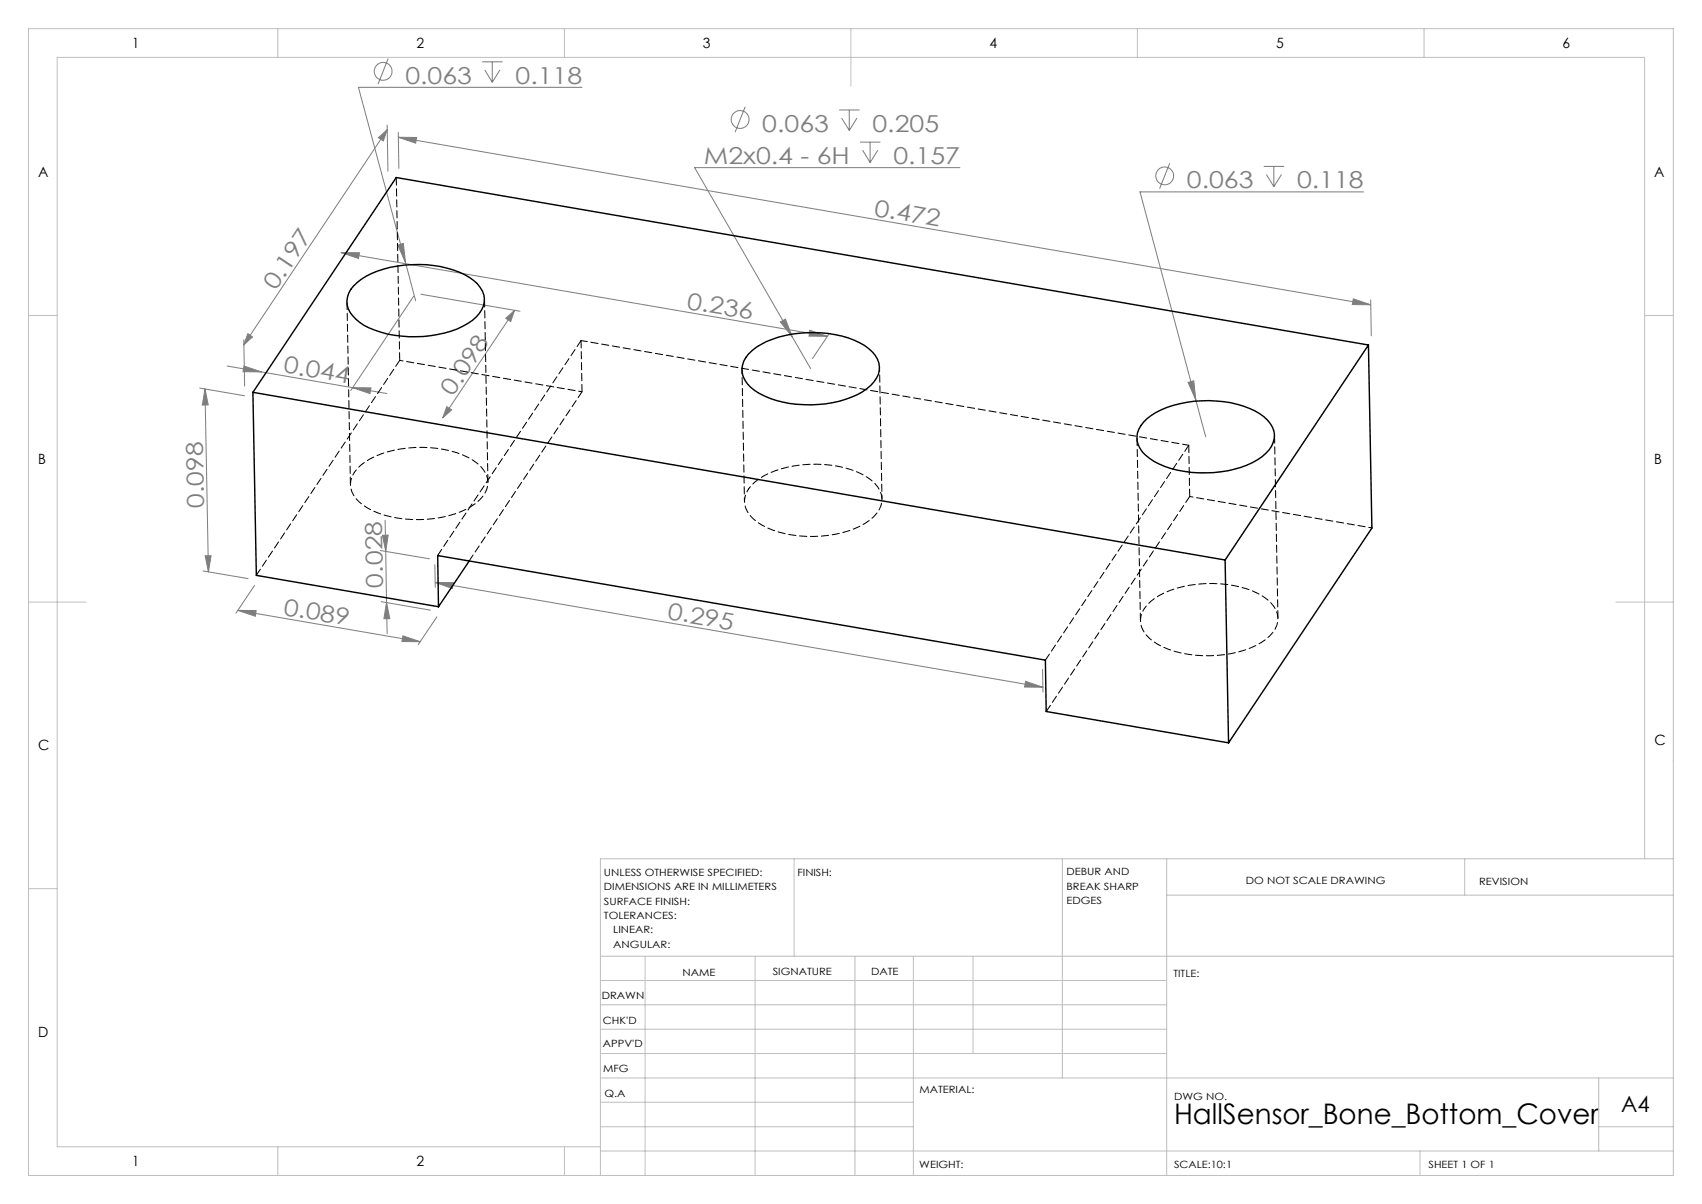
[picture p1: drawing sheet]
<svg xmlns="http://www.w3.org/2000/svg" width="297mm" height="210mm" viewBox="0 0 297 210" stroke-linecap="round" stroke-linejoin="round" font-family="sans-serif">
<g fill="none" stroke="#808080" stroke-width=".18">
<path d="M67.7 10.2l-1.7 4.5M84.1 10.8h3.6M84.6 12.2l1.3 2.1M85.9 10.8v3.5M87.2 12.2l-1.3 2.1M101.6 15.2h-39.1l8.3 30.6M130 18.6l-1.7 4.5M146.4 19.2h3.6M148.2 19.2v3.5M66 24l1.6-1.4-.7 2zM67.6 21.8l.1 8.1M67.6 22.6l-25.1 37.5"/>
<path d="M69.5 23.1l.1 6.3M69.5 23.9l169.7 29.3M69.5 23.9l3.2 .1-.2 1zM146.9 20.6l1.3 2.1M149.5 20.6l-1.3 2.1M150.1 24.8h3.5M150.5 26.2l1.3 2.2M151.8 24.8v3.6M153.2 26.2l-1.4 2.2M167.5 29.2h-46.3l17.1 29.6M204.1 28.5l-1.7 4.4M220.5 29h3.6"/>
<path d="M221 30.4l1.3 2.2M222.3 29v3.6M223.6 30.4l-1.3 2.2M237.9 33.5h-39l11.5 42.7M42.5 59.3l.2 8M43.3 58.2l.8 .6-1.6 1.3zM59.5 44.1l84.9 14.6M59.5 44.1h3.2l-.2 1zM69.4 42.7l1-.2 .4 3.3zM70.8 45.8l1.7 6.6M72.2 51.7l-11 16.4M73.4 51.3l17.3 3"/>
<path d="M88.3 55.5l1.5-1.4-.7 2zM89.8 54.1l-12.5 18.8M136.2 56.2l.9-.5 1.2 3.1zM138.3 58.8l3.2 5.5M141.3 57.6l3.1 1.1-3.2-.1zM144.7 58.2l-2.9 4.3M236.1 52.1l3.1 1.1-3.2-.1zM239.2 52.3l.1 6.3M34.9 67.7l7.8 1.3M35.8 67.8l.6 32M35.8 67.8l.5 2.8-1 .1zM39.7 63.8l5.9 1.1"/>
<path d="M42.6 63.8l3 1.1-3.2-.1zM45.6 64.9l15.9 2.7M61.5 67.6l3.2 .1-.1 .9zM61.5 67.6l6 1M78 70.9l.8 .6-1.5 1.4zM207.3 66.7l1-.3 .4 3.4zM35.4 99.6l7.9 1.3M35.8 96.9h1l-.4 2.9zM66.4 96l8.5 1.5M66.7 93.4l1-.1-.4 2.9zM67.2 90.8l.1 5.4M67.3 96.2l.2 8.9"/>
<path d="M75.9 98.5l.1 3.9M41.5 106.5h3.2l-.1 1zM41.5 106.5l31.8 5.4M44.4 102.1l-3.2 4.9M66.5 104.9l8.6 1.5M67.5 105.1l.1 5.4M67.5 105.1l.5 2.8h-1zM70.3 110.9l3 1h-3.2zM76 101.6h3.1l-.1 1zM76 101.6l106 18.3M76.2 107.6l-3.2 4.8M179 118.8l3 1.1-3.2-.1z"/>
<path d="M181.9 116.8l.1 3.9"/>
<circle cx="66.9" cy="12.4" r="1.55"/>
<circle cx="129.1" cy="20.8" r="1.56"/>
<circle cx="203.2" cy="30.7" r="1.55"/>
</g>
<g fill="none" stroke="#c0c0c0" stroke-width=".18">
<path d="M5 5h287v200h-287zM48.5 5v5M98.5 5v5M148.5 5v10M198.5 5v5M248.5 5v5M5 55h5M287 55h5M5 105h10M282 105h10M5 155h5M138.6 149.8v17"/>
<path d="M185.4 149.8v38.2M203.6 149.8v55.2M203.6 156.1h88.4M255.6 149.8v6.3M287 149.8v-139.8h-277v190h94.8M292 149.8h-187.2v55.2M104.8 166.8h187.2M104.8 179.5h98.8M104.8 175.3h98.8M104.8 171h98.8M112.6 166.8v38.2M131.8 166.8v38.2"/>
<path d="M149.2 166.8v38.2M159.4 166.8v38.2M169.8 166.8v17M104.8 183.8h98.8M104.8 196.5h54.6M104.8 192.3h54.6M104.8 188h187.2M279 196.5h13M279 188v12.8M48.5 200v5M98.5 200v5M104.8 200.8h187.2"/>
<path d="M247.8 200.8v4.2"/>
</g>
<g fill="#808080">
<path d="M236.1 52.1l3.1 1.1-3.2-.1zM69.5 23.9l3.2 .1-.2 1z"/>
<path d="M141.3 57.6l3.1 1.1-3.2-.1zM59.5 44.1h3.2l-.2 1z"/>
<path d="M61.5 67.6l3.2 .1-.1 .9zM42.6 63.8l3 1.1-3.2-.1z"/>
<path d="M69.4 42.7l1.4 3.1-.4-3.3zM136.2 56.2l2.1 2.6-1.2-3.1zM207.3 66.7l1.4 3.1-.4-3.4z"/>
<path d="M43.3 58.2l.8 .6-1.6 1.3zM66 24l1.6-1.4-.7 2z"/>
<path d="M88.3 55.5l1.5-1.4-.7 2zM78 70.9l.8 .6-1.5 1.4z"/>
<path d="M67.5 105.1l.5 2.8h-1zM66.7 93.4l1-.1-.4 2.9z"/>
<path d="M35.8 67.8l.5 2.8-1 .1zM35.8 96.9h1l-.4 2.9z"/>
<path d="M41.5 106.5h3.2l-.1 1zM70.3 110.9l3 1h-3.2zM76 101.6h3.1l-.1 1zM179 118.8l3 1.1-3.2-.1z"/>
</g>
<path d="M61.7 49.9a13.8 13.8 0 0 1 8.9-3.7 18.4 18.4 0 0 1 11.3 2.2 4.3 4.3 0 0 1 2.4 5 6.8 6.8 0 0 1-3.6 3.5 20.5 20.5 0 0 1-17.2-.1 5.9 5.9 0 0 1-2.9-3.6 4 4 0 0 1 1.1-3.3zM44.1 68.4l169.7 29.3M44.1 68.4l.6 32 31.8 5.4M130.6 61.7a13.1 13.1 0 0 1 7.6-3.4 19.4 19.4 0 0 1 12.6 1.9 4.7 4.7 0 0 1 2.6 4.4 5.7 5.7 0 0 1-2.9 3.7 20 20 0 0 1-18 .3 4.6 4.6 0 0 1-2.9-4.9l.2-.7zM199.6 73.6a13.1 13.1 0 0 1 7.6-3.4 19.4 19.4 0 0 1 12.6 1.9 4.7 4.7 0 0 1 2.6 4.4 5.5 5.5 0 0 1-2.9 3.7 20.1 20.1 0 0 1-17.2 .8 6.3 6.3 0 0 1-3.9-4.1 3.7 3.7 0 0 1 1.2-3.3zM238.8 60.2l.6 31.9-25 37.5M238.8 60.2l-25 37.5M238.8 60.2l-169.7-29.2-25 37.4M81.9 97.9l-5.4 7.9M213.8 97.7l.6 31.9M76.5 105.8l-.1-8.9 106 18.2 .2 9 31.8 5.5" fill="none" stroke="#000" stroke-width=".25"/>
<path d="M69.7 62.9l31.9 5.4M61.8 82.4a3.8 3.8 0 0 0 .9 5.2 15.8 15.8 0 0 0 10.5 3 16 16 0 0 0 10.5-3.4 3.9 3.9 0 0 0-.4-6.4 17.2 17.2 0 0 0-12.1-2.7 14.5 14.5 0 0 0-8.9 3.7l-.5 .6M130.6 85.3a3.8 3.8 0 0 0 .9 5.2 15.8 15.8 0 0 0 10.5 3.1 16 16 0 0 0 10.4-3.5 3.9 3.9 0 0 0-.4-6.3 17.2 17.2 0 0 0-12.1-2.7 14.5 14.5 0 0 0-8.8 3.6l-.5 .6M207.6 86.6l31.8 5.5M199.7 106.1a3.8 3.8 0 0 0 .8 5.2 15.8 15.8 0 0 0 10.6 3.1 16 16 0 0 0 10.4-3.4 3.9 3.9 0 0 0-.4-6.4 17.2 17.2 0 0 0-12.1-2.7 14.5 14.5 0 0 0-8.8 3.6l-.5 .6" fill="none" stroke="#000" stroke-width=".18" stroke-dasharray="1.3 .6" stroke-dashoffset=".7"/>
<path d="M101.6 68.3l-.2-8.9M207.4 77.7l.2 8.9M76.4 96.9l25-37.5M44.7 100.3l25-37.4M182.4 115.1l25-37.4M182.6 124.1l25-37.5" fill="none" stroke="#000" stroke-width=".18" stroke-dasharray="1.3 .6"/>
<path d="M81.9 97.8l19.7-29.5" fill="none" stroke="#000" stroke-width=".18" stroke-dasharray="1.3 .6" stroke-dashoffset=".1"/>
<path d="M69.2 30.9l.5 32M60.6 52.6l.6 32M198.4 76.4l.6 31.9M85.1 84.1l-.6-31.9M223 107.9l-.6-32" fill="none" stroke="#000" stroke-width=".18" stroke-dasharray="1.3 .6" stroke-dashoffset="-.1"/>
<path d="M101.4 59.4l106 18.3" fill="none" stroke="#000" stroke-width=".18" stroke-dasharray="1.3 .6" stroke-dashoffset=".2"/>
<path d="M129.5 64.5l.4 23M153.9 87l-.4-22.9" fill="none" stroke="#000" stroke-width=".18" stroke-dasharray="1.3 .6" stroke-dashoffset=".6"/>
<text font-size="4.9" x="204.9" y="196.1">HallSensor_Bone_Bottom_Cover</text>
<g font-size="4.1" fill="#808080">
<text x="70.7" y="14.6">0.063</text>
<text x="90" y="14.6">0.118</text>
<text x="133" y="23">0.063</text>
<text x="152.3" y="23">0.205</text>
<text x="122.8" y="28.6">M2x0.4 - 6H</text>
<text x="155.9" y="28.6">0.157</text>
<text x="207.1" y="32.8">0.063</text>
<text x="226.3" y="32.8">0.118</text>
<text x="152.4" y="37.6" transform="rotate(10 152.4 37.6)">0.472</text>
<text x="48.1" y="50.8" transform="rotate(-56 48.1 50.8)">0.197</text>
<text x="119.8" y="53.8" transform="rotate(10 119.8 53.8)">0.236</text>
<text x="49.3" y="64.9" transform="rotate(10 49.3 64.9)">0.044</text>
<text x="79" y="69.2" transform="rotate(-56 79 69.2)">0.098</text>
<text x="35.6" y="88.6" transform="rotate(-91 35.6 88.6)">0.098</text>
<text x="49.3" y="107.2" transform="rotate(10 49.3 107.2)">0.089</text>
<text x="66.9" y="102.5" transform="rotate(-91 66.9 102.5)">0.028</text>
<text x="116.4" y="108" transform="rotate(10 116.4 108)">0.295</text>
</g>
<text font-size="3.9" x="282.9" y="193.9">A4</text>
<g font-size="2.5">
<text x="23.1" y="8.4">1</text>
<text x="72.7" y="8.4">2</text>
<text x="122.7" y="8.4">3</text>
<text x="172.7" y="8.4">4</text>
<text x="222.7" y="8.4">5</text>
<text x="272.7" y="8.4">6</text>
<text x="6.7" y="30.9">A</text>
<text x="288.7" y="30.9">A</text>
<text x="6.7" y="80.9">B</text>
<text x="288.7" y="80.9">B</text>
<text x="6.7" y="130.9">C</text>
<text x="288.7" y="129.9">C</text>
<text x="6.7" y="180.9">D</text>
<text x="23.1" y="203.4">1</text>
<text x="72.7" y="203.4">2</text>
</g>
<g font-size="1.7">
<text x="105.4" y="152.8">UNLESS OTHERWISE SPECIFIED:</text>
<text x="105.4" y="155.3">DIMENSIONS ARE IN MILLIMETERS</text>
<text x="139.2" y="152.8">FINISH:</text>
<text x="186.1" y="152.7">DEBUR AND</text>
<text x="186.1" y="155.2">BREAK SHARP</text>
<text x="217.4" y="154.2">DO NOT SCALE DRAWING</text>
<text x="258.1" y="154.3">REVISION</text>
<text x="105.4" y="157.8">SURFACE FINISH:</text>
<text x="105.4" y="160.3">TOLERANCES:</text>
<text x="186.1" y="157.7">EDGES</text>
<text x="107" y="162.8">LINEAR:</text>
<text x="107" y="165.3">ANGULAR:</text>
<text x="119.1" y="170.2">NAME</text>
<text x="134.8" y="170.1">SIGNATURE</text>
<text x="152" y="170.1">DATE</text>
<text x="204.8" y="170.4">TITLE:</text>
<text x="105" y="174.3">DRAWN</text>
<text x="105.2" y="178.5">CHK'D</text>
<text x="105.2" y="182.6">APPV'D</text>
<text x="105.3" y="187">MFG</text>
<text x="105.5" y="191.3">Q.A</text>
<text x="160.4" y="190.7">MATERIAL:</text>
<text x="204.9" y="191.8">DWG NO.</text>
<text x="160.4" y="203.7">WEIGHT:</text>
<text x="204.9" y="203.8">SCALE:10:1</text>
<text x="249.3" y="203.8">SHEET 1 OF 1</text>
</g>
</svg>
